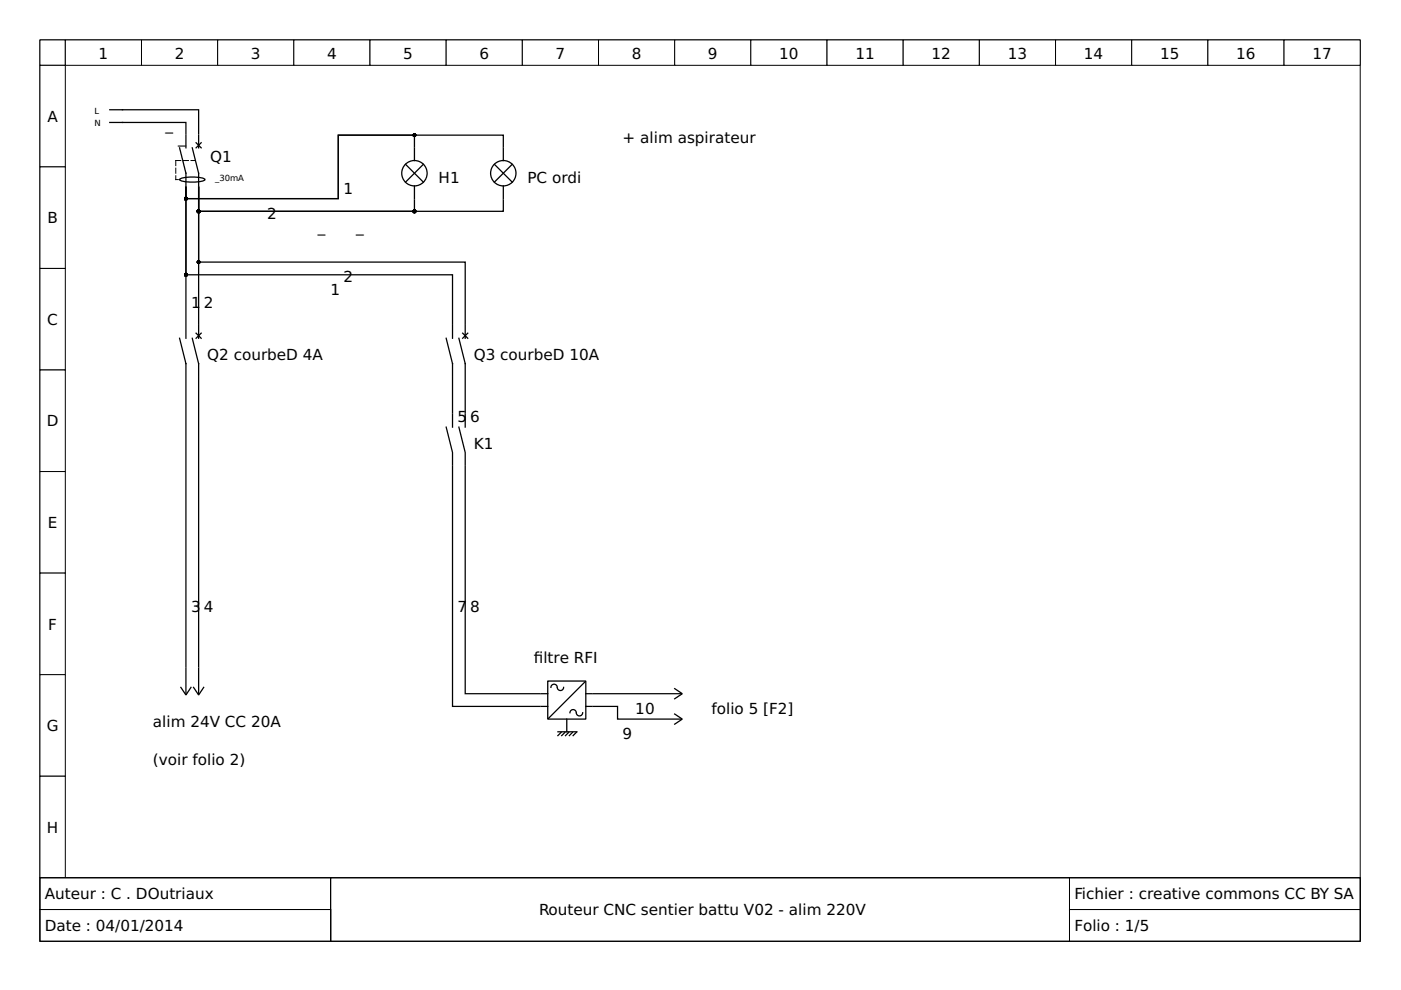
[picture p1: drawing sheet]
<svg xmlns="http://www.w3.org/2000/svg" width="297mm" height="210mm" viewBox="0 0 297 210" stroke-linecap="round" stroke-linejoin="round" font-family="sans-serif">
<path d="M8.5 8.5h279.9v177.6h-279.9z" fill="none" stroke="#000" stroke-width=".21"/>
<g fill="#fff" stroke="#000" stroke-width=".21">
<path d="M8.5 8.5h5.3v5.3h-5.3z"/>
<path d="M13.8 8.5h16.2v5.3h-16.2z"/>
<path d="M30 8.5h16.1v5.3h-16.1z"/>
<path d="M46.1 8.5h16.2v5.3h-16.2z"/>
<path d="M62.3 8.5h16.1v5.3h-16.1z"/>
<path d="M78.4 8.5h16.2v5.3h-16.2z"/>
<path d="M94.6 8.5h16.1v5.3h-16.1z"/>
<path d="M110.7 8.5h16.2v5.3h-16.2z"/>
<path d="M126.9 8.5h16.1v5.3h-16.1z"/>
<path d="M143 8.5h16.2v5.3h-16.2z"/>
<path d="M159.2 8.5h16.1v5.3h-16.1z"/>
<path d="M175.3 8.5h16.2v5.3h-16.2z"/>
<path d="M191.5 8.5h16.1v5.3h-16.1z"/>
<path d="M207.6 8.5h16.2v5.3h-16.2z"/>
<path d="M223.8 8.5h16.1v5.3h-16.1z"/>
<path d="M239.9 8.5h16.2v5.3h-16.2z"/>
<path d="M256.1 8.5h16.1v5.3h-16.1z"/>
<path d="M272.2 8.5h16.2v5.3h-16.2z"/>
<path d="M8.5 13.8h5.3v21.6h-5.3z"/>
<path d="M8.5 35.4h5.3v21.5h-5.3z"/>
<path d="M8.5 56.9h5.3v21.5h-5.3z"/>
<path d="M8.5 78.4h5.3v21.6h-5.3z"/>
<path d="M8.5 100h5.3v21.5h-5.3z"/>
<path d="M8.5 121.5h5.3v21.5h-5.3z"/>
<path d="M8.5 143h5.3v21.6h-5.3z"/>
<path d="M8.5 164.6h5.3v21.5h-5.3z"/>
<path d="M8.5 186.1h279.9v13.5h-279.9z"/>
<path d="M8.5 186.1h61.6v6.7h-61.6z"/>
</g>
<path d="M8.5 186.1h61.6v6.7h-61.6z" fill="none" stroke="#000" stroke-width=".21"/>
<path d="M70.1 186.1h156.7v13.5h-156.7z" fill="#fff" stroke="#000" stroke-width=".21"/>
<path d="M70.1 186.1h156.7v13.5h-156.7z" fill="none" stroke="#000" stroke-width=".21"/>
<path d="M226.8 186.1h61.6v6.7h-61.6z" fill="#fff" stroke="#000" stroke-width=".21"/>
<path d="M226.8 186.1h61.6v6.7h-61.6z" fill="none" stroke="#000" stroke-width=".21"/>
<path d="M8.5 192.8h61.6v6.8h-61.6z" fill="#fff" stroke="#000" stroke-width=".21"/>
<path d="M8.5 192.8h61.6v6.8h-61.6z" fill="none" stroke="#000" stroke-width=".21"/>
<path d="M226.8 192.8h61.6v6.8h-61.6z" fill="#fff" stroke="#000" stroke-width=".21"/>
<path d="M226.8 192.8h61.6v6.8h-61.6z" fill="none" stroke="#000" stroke-width=".21"/>
<g fill="none" stroke="#000" stroke-width=".27">
<path d="M23.3 23.3h18.8v5.1M23.3 26h16.1v2.4M38.1 31.3l1.3 5.4v2.7M38.2 37.9a8.7 8.7 0 0 1 5.2 0l.1 .2a6.5 6.5 0 0 1-4.6 .4l-.7-.3zM39.4 39.7v29.1M39.4 39.7v18.6h56.5v10.5M39.4 28.7v2.6M40.8 31.3l1.3 5.4v2.7M41.6 30.3l1 1M42.1 39.7v29.1M42.1 39.7v15.9h56.5v13.2M42.1 39.7v5.1h45.8v-2.4"/>
<path d="M42.1 39.7v5.1h64.6v-2.4M42.1 28.7v2.6M42.6 30.3l-1 1M86 34.8l3.8 3.8M87.9 31.1v-2.4h-16.2v13.4h-32.3v-2.4M87.9 31.3v2.7M87.9 39.4v2.7M89.8 34.8l-3.8 3.8M104.8 34.8l3.8 3.8M106.7 31.3v2.7M106.7 39.4v2.7M106.7 31.1v-2.4h-35v13.4h-32.3v-2.4"/>
<path d="M108.6 34.8l-3.8 3.8M38.1 71.7l1.3 5.4v2.7M39.4 69v2.7M40.8 71.7l1.3 5.4v2.7M41.6 70.6l1 1.1M42.1 69v2.7M42.6 70.6l-1 1.1M94.6 71.7l1.3 5.4v2.7M95.9 69v2.7M97.3 71.7l1.3 5.4v2.7M98.1 70.6l1.1 1.1M98.6 69v2.7"/>
<path d="M99.2 70.6l-1.1 1.1M39.4 80.1v61.3M42.1 80.1v61.3M94.6 90.6l1.3 5.3v2.7M95.9 87.9v2.7M95.9 80.1v7.5M95.9 98.9v50.9h18.6M97.3 90.6l1.3 5.3v2.7M98.6 80.1v7.5M98.6 98.9v48.2h15.9M98.6 87.9v2.7M38.3 145.7l1.1 1.7 1.1-1.7"/>
<path d="M39.4 141.7v5.4M41 145.7l1.1 1.7 1.1-1.7M42.1 141.7v5.4M114.8 147.1h1.3M114.8 149.8h1.3M116.1 144.4h8.1v8.1h-8.1zM118.1 145.7a.67 .67 0 0 0-.7-.6 .67 .67 0 0 0-.6 .6M118.3 155.2h4M119 155.3l-.7 .7M119.5 145.7a.67 .67 0 0 1-.6 .7 .67 .67 0 0 1-.7-.6M119.8 155.3l-.7 .7M120.2 152.5v2.7"/>
<path d="M120.6 155.3l-.7 .7M121.4 155.3l-.7 .7M122.2 151.1a.67 .67 0 0 0-.7-.7 .67 .67 0 0 0-.7 .7M122.2 155.3l-.7 .7M123.5 151.1a.67 .67 0 0 1-.6 .7 .67 .67 0 0 1-.7-.6M124.1 144.5l-7.8 7.8M124.2 147.1h1.4M124.2 149.8h1.4M125.8 147.1h12.9M125.8 149.8h5.1v2.7h7.8M139 147.1h5.4M139 152.5h5.4"/>
<path d="M143 146l1.7 1.1-1.7 1.1M143 151.4l1.7 1.1-1.7 1"/>
<circle cx="87.9" cy="36.7" r="2.69"/>
<circle cx="106.7" cy="36.7" r="2.69"/>
</g>
<g fill="#000" stroke="#000" stroke-width=".27">
<circle cx="87.9" cy="28.7" r=".27"/>
<circle cx="39.4" cy="42.1" r=".27"/>
<circle cx="39.4" cy="58.3" r=".27"/>
<circle cx="42.1" cy="44.8" r=".27"/>
<circle cx="42.1" cy="55.6" r=".27"/>
<circle cx="87.9" cy="44.8" r=".27"/>
</g>
<path d="M37.3 34h4M37.3 34v4.1M37.8 38.1h-.5" fill="none" stroke="#000" stroke-width=".21" stroke-dasharray="1.1 .5"/>
<g font-size="3.2">
<text x="20.9" y="12.5">1</text>
<text x="37" y="12.5">2</text>
<text x="53.2" y="12.5">3</text>
<text x="69.3" y="12.5">4</text>
<text x="85.5" y="12.5">5</text>
<text x="101.6" y="12.5">6</text>
<text x="117.8" y="12.5">7</text>
<text x="133.9" y="12.5">8</text>
<text x="150.1" y="12.5">9</text>
<text x="165.2" y="12.5">10</text>
<text x="181.4" y="12.5">11</text>
<text x="197.5" y="12.5">12</text>
<text x="213.7" y="12.5">13</text>
<text x="229.8" y="12.5">14</text>
<text x="246" y="12.5">15</text>
<text x="262.1" y="12.5">16</text>
<text x="278.3" y="12.5">17</text>
<text x="10.1" y="25.8">A</text>
<text x="35.1" y="27.6">_</text>
<text x="37.8" y="30.3">_</text>
<text x="44.5" y="34.4">Q1</text>
<text x="132" y="30.3">+ alim aspirateur</text>
<text x="72.8" y="41">1</text>
<text x="93" y="38.7">H1</text>
<text x="111.8" y="38.7">PC ordi</text>
<text x="10.1" y="47.3">B</text>
<text x="56.6" y="46.4">2</text>
<text x="67.4" y="49.1">_</text>
<text x="75.5" y="49.1">_</text>
<text x="72.8" y="59.9">2</text>
<text x="40.5" y="65.3">1</text>
<text x="43.2" y="65.3">2</text>
<text x="70.1" y="62.6">1</text>
<text x="10" y="68.9">C</text>
<text x="43.9" y="76.4">Q2 courbeD 4A</text>
<text x="100.5" y="76.4">Q3 courbeD 10A</text>
<text x="97" y="89.5">5</text>
<text x="99.7" y="89.5">6</text>
<text x="9.9" y="90.4">D</text>
<text x="100.5" y="95.3">K1</text>
<text x="10.1" y="111.9">E</text>
<text x="40.5" y="129.9">3</text>
<text x="43.2" y="129.9">4</text>
<text x="97" y="129.9">7</text>
<text x="99.7" y="129.9">8</text>
<text x="10.2" y="133.5">F</text>
<text x="113.2" y="140.6">fltre RFI</text>
<text x="113.2" y="140.6">i</text>
<text x="9.9" y="155">G</text>
<text x="32.4" y="154.1">alim 24V CC 20A</text>
<text x="134.7" y="151.4">10</text>
<text x="150.9" y="151.4">folio 5 [F2]</text>
<text x="132" y="156.8">9</text>
<text x="32.4" y="162.2">(voir folio 2)</text>
<text x="9.9" y="176.5">H</text>
<text x="9.5" y="190.7">Auteur : C . DOutriaux</text>
<text x="227.8" y="190.7">Fichier : creative commons CC BY SA</text>
<text x="9.5" y="197.4">Date : 04/01/2014</text>
<text x="114.3" y="194.1">Routeur CNC sentier battu V02 - alim 220V</text>
<text x="227.8" y="197.4">Folio : 1/5</text>
</g>
<g font-size="1.8">
<text x="20" y="26.8">N</text>
<text x="20" y="24.1">L</text>
<text x="45.6" y="38.5">_30mA</text>
</g>
</svg>
